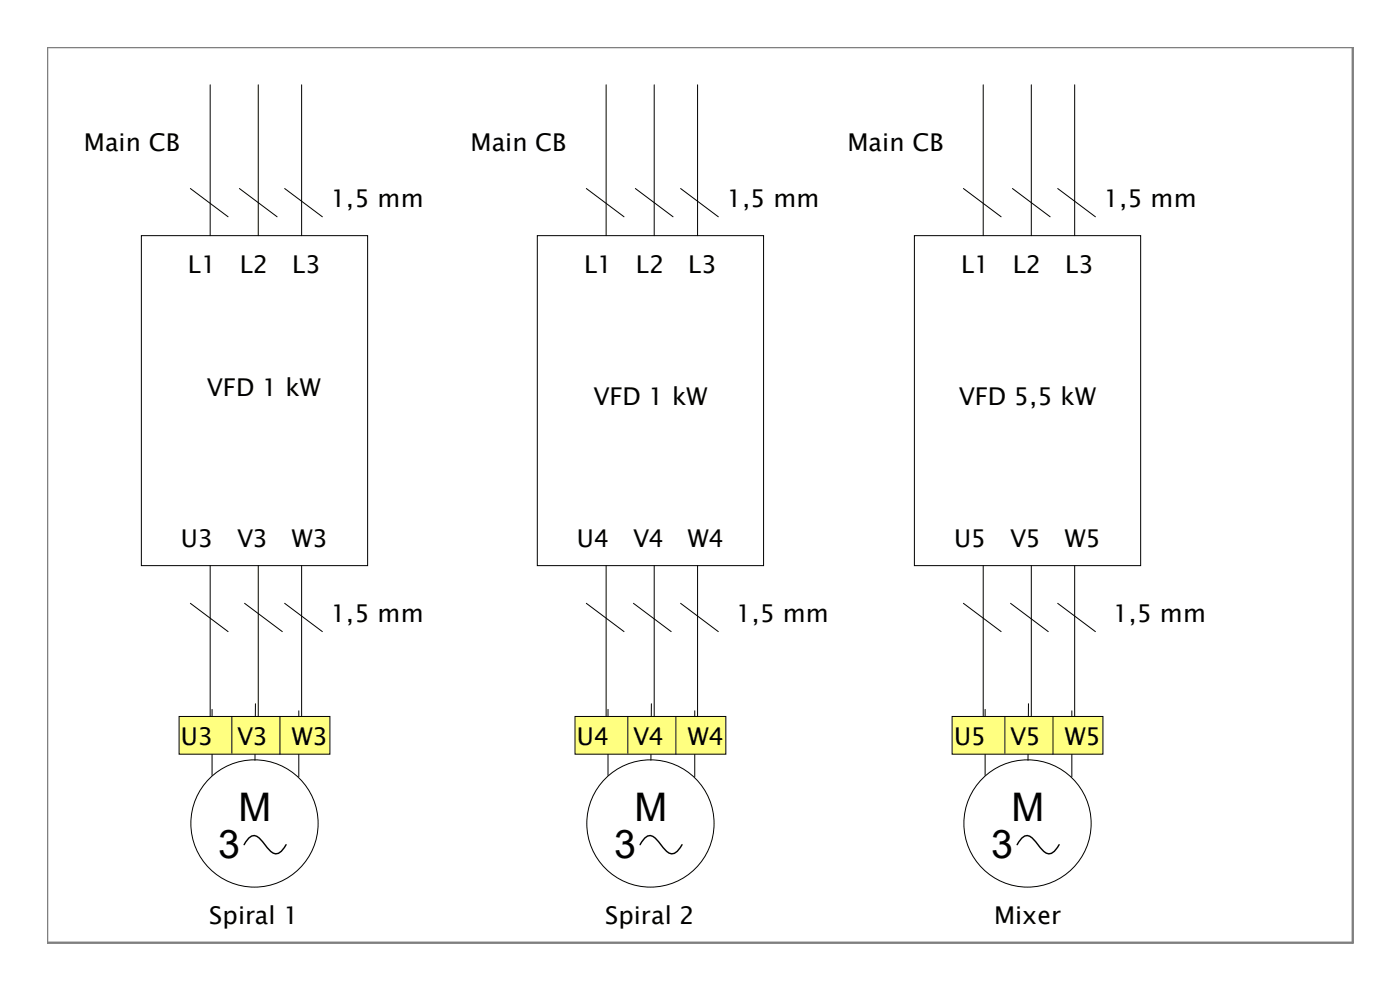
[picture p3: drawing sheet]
<svg xmlns="http://www.w3.org/2000/svg" width="297mm" height="210mm" viewBox="0 0 297 210" stroke-linecap="round" stroke-linejoin="round" font-family="sans-serif">
<g fill="none" stroke="#000" stroke-width=".21">
<path d="M45 150.5v14M54.2 149.3l-.1 12M63.4 150.8v14"/>
<circle cx="54" cy="174.7" r="13.5"/>
</g>
<path d="M51.8 179.2l.6-1a1.56 1.56 0 0 1 2.7-.4l1.3 1.7a3.9 3.9 0 0 0 1.9 1.6 2.59 2.59 0 0 0 2.4-1.9" fill="none" stroke="#000" stroke-width=".3"/>
<path d="M38 152h32v8h-32z" fill-rule="evenodd" fill="#ffff80" stroke="#000" stroke-width=".21"/>
<g fill="none" stroke="#000" stroke-width=".21">
<path d="M44.6 18v32M54.8 18v32M64 18v32M30 50h48v70h-48zM44.6 120v32M54.8 120v32M64 120v32M49.2 152v7.8M59.4 152v8M129 150.5v14M138.2 149.3l-.1 12M147.4 150.8v14"/>
<circle cx="138" cy="174.7" r="13.5"/>
</g>
<path d="M135.8 179.2l.6-1a1.56 1.56 0 0 1 2.7-.4l1.3 1.7a3.9 3.9 0 0 0 1.9 1.6 2.59 2.59 0 0 0 2.4-1.9" fill="none" stroke="#000" stroke-width=".3"/>
<path d="M122 152h32v8h-32z" fill-rule="evenodd" fill="#ffff80" stroke="#000" stroke-width=".21"/>
<g fill="none" stroke="#000" stroke-width=".21">
<path d="M128.6 18v32M138.8 18v32M148 18v32M40.4 40l8 6M50.8 40l8 6M60.4 40l8 6M124.4 40l8 6M134.8 40l8 6M144.4 40l8 6M114 50h48v70h-48zM128.6 120v32M138.8 120v32"/>
<path d="M148 120v32M40.4 128l8 6M51.9 128l8 6M60.4 128l8 6M124.4 128l8 6M134.4 128l8 6M144.4 128l8 6M133.2 152v7.8M143.4 152v8M209 150.5v14M218.2 149.3l-.1 12M227.4 150.8v14"/>
<circle cx="218" cy="174.7" r="13.5"/>
</g>
<path d="M215.8 179.2l.6-1a1.56 1.56 0 0 1 2.7-.4l1.3 1.7a3.9 3.9 0 0 0 1.9 1.6 2.59 2.59 0 0 0 2.4-1.9" fill="none" stroke="#000" stroke-width=".3"/>
<path d="M202 152h32v8h-32z" fill-rule="evenodd" fill="#ffff80" stroke="#000" stroke-width=".21"/>
<g fill="none" stroke="#000" stroke-width=".21">
<path d="M208.6 18v32M218.8 18v32M228 18v32M204.4 40l8 6M214.8 40l8 6M224.4 40l8 6M194 50h48v70h-48zM208.6 120v32M218.8 120v32M228 120v32M204.4 128l8 6M214.4 128l8 6"/>
<path d="M224.4 128l8 6M213.2 152v7.8M223.4 152v8"/>
</g>
<path d="M10 10h277v190h-277z" fill="none" stroke="#7f7f7f" stroke-width=".5"/>
<g font-size="8.4">
<text x="50.6" y="174.1">M</text>
<text x="134.6" y="174.1">M</text>
<text x="214.6" y="174.1">M</text>
<text x="46.3" y="181.9">3</text>
<text x="130.3" y="181.9">3</text>
<text x="210.3" y="181.9">3</text>
</g>
<g font-size="5.2">
<text x="17.8" y="32">Main CB</text>
<text x="99.8" y="32">Main CB</text>
<text x="179.8" y="32">Main CB</text>
<text x="70.2" y="44">1,5 mm</text>
<text x="154.2" y="44">1,5 mm</text>
<text x="234.2" y="44">1,5 mm</text>
<text x="39.9" y="58">L1</text>
<text x="50.9" y="58">L2</text>
<text x="62" y="58">L3</text>
<text x="123.9" y="58">L1</text>
<text x="134.9" y="58">L2</text>
<text x="146" y="58">L3</text>
<text x="203.9" y="58">L1</text>
<text x="214.9" y="58">L2</text>
<text x="226" y="58">L3</text>
<text x="43.9" y="84">VFD 1 kW</text>
<text x="125.9" y="86">VFD 1 kW</text>
<text x="203.4" y="86">VFD 5,5 kW</text>
<text x="38.4" y="116">U3</text>
<text x="50.3" y="116">V3</text>
<text x="61.9" y="116">W3</text>
<text x="122.4" y="116">U4</text>
<text x="134.3" y="116">V4</text>
<text x="145.9" y="116">W4</text>
<text x="202.4" y="116">U5</text>
<text x="214.3" y="116">V5</text>
<text x="225.9" y="116">W5</text>
<text x="70.2" y="132">1,5 mm</text>
<text x="156.2" y="132">1,5 mm</text>
<text x="236.2" y="132">1,5 mm</text>
<text x="38.4" y="158">U3</text>
<text x="50.3" y="158">V3</text>
<text x="61.9" y="158">W3</text>
<text x="122.4" y="158">U4</text>
<text x="134.3" y="158">V4</text>
<text x="145.9" y="158">W4</text>
<text x="202.4" y="158">U5</text>
<text x="214.3" y="158">V5</text>
<text x="225.9" y="158">W5</text>
<text x="44.4" y="196">Spiral 1</text>
<text x="128.4" y="196">Spiral 2</text>
<text x="210.9" y="196">Mixer</text>
</g>
</svg>
